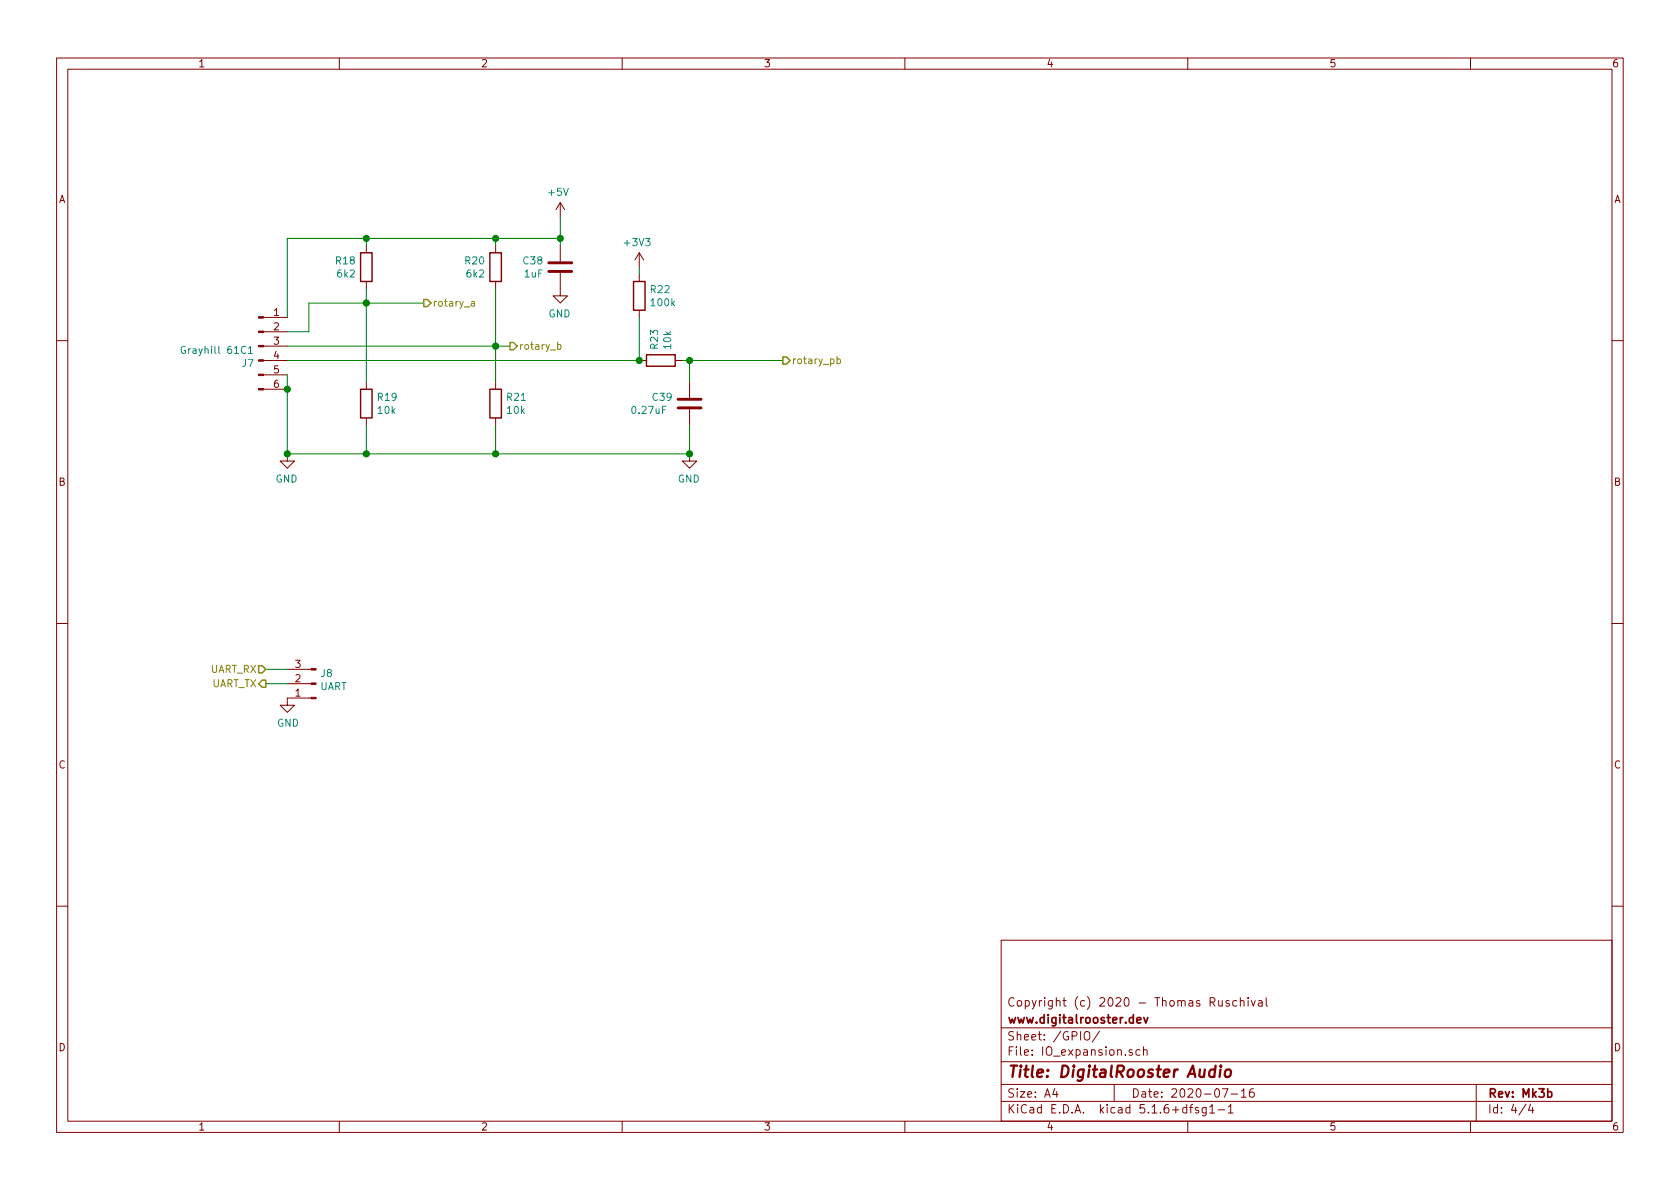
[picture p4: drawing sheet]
<svg xmlns="http://www.w3.org/2000/svg" width="297mm" height="210mm" viewBox="0 0 297 210" stroke-linecap="round" stroke-linejoin="round" font-family="sans-serif">
<g fill="none" stroke="#840000" stroke-width=".18">
<path d="M10 10.3h277v189.9h-277zM12 12.2h273v186.1h-273zM60 10.3v1.9M110 10.3v1.9M160 10.3v1.9M210 10.3v1.9M260 10.3v1.9M99.1 35.8l.7 1.3M99.1 35.8v2.5M99.1 35.8l-.8 1.3M46.6 58.7h4.2M46.6 56.1h4.2"/>
<path d="M64.8 43.4v1.3M64.8 49.8v1.2M87.6 43.4v1.3M87.6 49.8v1.2M99.1 48.3v4h-1.3l1.3 1.3 1.2-1.3h-1.2M99.1 43.4v2.8M113 44.7v2.5M113 48.5v1.3M113 54.9v1.2M113 44.7l.8 1.3M113 44.7l-.7 1.3M10 60.2h2"/>
<path d="M46.6 68.8h4.2M46.6 66.3h4.2M46.6 63.7h4.2M46.6 61.2h4.2M64.8 67.6v1.2M64.8 73.9v1.3M87.6 67.6v1.2M87.6 73.9v1.3M113 63.7h1.3M119.4 63.7h1.2M121.9 67.6v2.8M121.9 72.4v2.8"/>
<path d="M285 60.2h2M50.8 80.3v1.2h-1.3l1.3 1.3 1.3-1.3h-1.3M121.9 80.3v1.2h-1.3l1.3 1.3 1.3-1.3h-1.3M10 110.3h2M50.8 118.4h4.2M285 110.3h2M50.8 120.9h4.2M55 123.4h-4.2v1.3h1.3l-1.3 1.3-1.3-1.3h1.3M10 160.2h2M177 166.3h108v32h-108zM214 177.2l.7-.1 .1-.2v-.3l-.3-.2h-.5v1.5M214.3 177.2l.5 .7"/>
<path d="M215.5 176.9v.9l.4 .1 .2-.1M216.1 176.9v1M217.3 177a.37 .37 0 0 0-.6 .1l.1 .3 .5 .1 .1 .1-.2 .3-.5-.1M218.7 177l-.5-.1-.2 .3v.6l.2 .1 .5-.1M219.3 177.1l.1-.1a.37 .37 0 0 1 .6 .1v.8M219.3 176.4v1.5M220.7 176.4v.2M220.7 176.9v1M221.2 176.9l.4 1 .3-1M222.5 177h.6l.1 .9M223.2 177.3l-.5 .1a.29 .29 0 0 0-.3 .2 .29 .29 0 0 0 .3 .3l.5-.1M223.9 176.4v1.3l.2 .2"/>
<path d="M285 160.2h2M60 198.3v1.9M110 198.3v1.9M160 198.3v1.9M177 194.8h108M177 191.8h108M177 187.8h108M177 181.8h108M186.5 192.5l-.4 1h1M186.8 193v1M191.8 182.6a.49 .49 0 0 1 .5-.2 .49 .49 0 0 1 .4 .5v.5a.5 .5 0 0 1-.5 .5 .5 .5 0 0 1-.5-.5zM194.4 182.3l-1.3 2"/>
<path d="M197 191.8v3M200.2 185.7l-.4-.1-.2 .2 .1 .2 .5 .2v.3h-.6M201.5 185.7l-.4-.1-.3 .3 .2 .6h.5M202.2 185.7l.2-.1 .4 .1v.9M202.2 185.1v1.5M210 198.3v1.9M210.3 195.8h.6M210.9 195.3l-.4 .2v1.3M211.9 195.9l-.4-.1-.2 .2 .1 .3 .5 .1v.3h-.6M213.3 195.8v1.2l-.3 .3h-.4M213.3 195.9l-.5-.1-.3 .3 .1 .6 .2 .1 .5-.1M213.9 195.8l.4-.5v1.5"/>
<path d="M213.9 196.8h.9M215.4 196.3h1.1M216.1 192.5h1l-.6 1.5M217.2 195.8l.4-.5v1.5M217.2 196.8h.8M217.7 193.5h1.1M219.5 193l.4-.5v1.5M219.5 194h.8M221.6 192.5a.59 .59 0 0 0-.7 .7l.1 .7 .2 .1 .5-.1 .1-.5-.2-.2-.4-.1-.3 .3M260 198.3v1.9M261 191.8v6.5M269.8 195.2l-1.2 2"/>
<path d="M270.6 195.2l-.3 1.1h.9M271 195.8v1"/>
</g>
<path d="M202.2 179.9l.4 1 .3-1M201 180.4l.7-.1v-.3l-.5-.1-.2 .2 .1 .7h.6M273.7 193.1l.4-.1 .3 .3-.1 .6-.2 .1-.4-.1" fill="none" stroke="#840000" stroke-width=".3"/>
<path d="M214.8 189.2a.68 .68 0 0 0-1 .3v.6l.1 .2 .2 .1 .6-.1M214.9 188.4l-.2 2M215.8 189.1l-.2 1.3M215.9 188.4l-.1 .2M216.7 189.3a.51 .51 0 0 1 .6-.2 .51 .51 0 0 1 .4 .4l-.1 .6a.54 .54 0 0 1-.5 .4 .54 .54 0 0 1-.6-.4z" fill="none" stroke="#840000" stroke-width=".41"/>
<g fill="#840000" stroke="#840000" stroke-width=".18">
<path d="M45.7 68.7h.9v.3h-.9z"/>
<path d="M45.7 66.2h.9v.2h-.9z"/>
<path d="M45.7 63.6h.9v.3h-.9z"/>
<path d="M45.7 61.1h.9v.2h-.9z"/>
<path d="M45.7 58.5h.9v.3h-.9z"/>
<path d="M45.7 56h.9v.3h-.9z"/>
<path d="M55 118.2h.9v.3h-.9z"/>
<path d="M55 120.8h.9v.2h-.9z"/>
<path d="M55 123.3h.9v.3h-.9z"/>
</g>
<path d="M32.7 61.3a.59 .59 0 0 0-.7 .6 .59 .59 0 0 0 .7 .6l.1-.5h-.2M43.9 61.6l.4-.4v1.3M43.9 62.5h.8" fill="none" stroke="#008484" stroke-width=".18"/>
<path d="M63.8 44.7h2v5.1h-2zM86.6 44.7h2v5.1h-2zM112 49.8h2v5.1h-2zM63.8 68.8h2v5.1h-2zM86.6 68.8h2v5.1h-2zM114.3 62.7h5.1v2.1h-5.1z" fill="none" stroke="#840000" stroke-width=".25"/>
<path d="M97 48h4.1M97 46.5h4.1M119.9 72.1h4.1M119.9 70.6h4.1" fill="none" stroke="#840000" stroke-width=".51"/>
<g fill="none" stroke="#008400" stroke-width=".18">
<path d="M99.1 38.3v5.1M64.8 42.2v1.2M64.8 51v16.6M74.9 53.6h-20.3v5.1h-3.8M87.6 42.2v1.2M87.6 51v16.6M99.1 42.2h-48.3v13.9M113 47.2v1.3M113 56.1v7.6h-62.2M50.8 66.3v14h71.1v-5.1M50.8 61.2h39.4M64.8 75.2v5.1"/>
<path d="M87.6 75.2v5.1M120.6 63.7h17.8M121.9 63.7v3.9M47 118.4h3.8M47 120.9h3.8"/>
</g>
<path d="M74.9 53h.7l.6 .6-.6 .6h-.7zM90.2 60.6h.6l.6 .6-.6 .6h-.6zM138.4 63.1h.7l.6 .6-.6 .7h-.7zM45.7 117.7h.7l.6 .7-.6 .6h-.7zM46.4 120.3h.6v1.2h-.6l-.7-.6z" fill="none" stroke="#848400" stroke-width=".25"/>
<path d="M83.4 53.4h.4l.1 .7M83.9 53.6l-.4 .1-.2 .1 .2 .3h.4M98.6 61l.4-.1 .2 .3-.1 .5h-.5M148 63.5h.4l.2 .2-.1 .6h-.5M148 63v1.3" fill="none" stroke="#848400" stroke-width=".18"/>
<g fill="#008400" stroke="#008400" stroke-width=".25">
<circle cx="87.6" cy="61.2" r=".51"/>
<circle cx="50.8" cy="68.8" r=".51"/>
<circle cx="121.9" cy="63.7" r=".51"/>
<circle cx="64.8" cy="53.6" r=".51"/>
<circle cx="50.8" cy="80.3" r=".51"/>
<circle cx="121.9" cy="80.3" r=".51"/>
<circle cx="64.8" cy="42.2" r=".51"/>
<circle cx="87.6" cy="42.2" r=".51"/>
<circle cx="99.1" cy="42.2" r=".51"/>
<circle cx="113" cy="63.7" r=".51"/>
<circle cx="64.8" cy="80.3" r=".51"/>
<circle cx="87.6" cy="80.3" r=".51"/>
</g>
<text font-size="2.8" fill="#840000" x="178" y="190.5">Title: DigitalRooster Audio</text>
<g font-size="2.1" fill="#840000">
<text x="178" y="178">Copyright (c) 2020 - Thomas Ruschival</text>
<text x="178" y="184">Sheet: /GPIO/</text>
<text x="178" y="181">www.digitalrooster.dev</text>
<text x="178" y="186.7">File: IO_expansion.sch</text>
<text x="178" y="196.9">KiCad E.D.A. kicad 5.1.6+dfsg1-1</text>
<text x="178" y="194.1">Size: A4</text>
<text x="200" y="194.1">Date: 2020-07-16</text>
<text x="263" y="194.1">Rev: Mk3b</text>
<text x="263" y="196.9">Id: 4/4</text>
</g>
<g font-size="1.8" fill="#840000">
<text x="35" y="11.9">1</text>
<text x="85" y="11.9">2</text>
<text x="135" y="11.9">3</text>
<text x="185" y="11.9">4</text>
<text x="235" y="11.9">5</text>
<text x="285" y="11.9">6</text>
<text x="10.4" y="35.9">A</text>
<text x="285.4" y="35.9">A</text>
<text x="48.4" y="55.9">1</text>
<text x="48.4" y="58.4">2</text>
<text x="48.4" y="61">3</text>
<text x="48.4" y="63.5">4</text>
<text x="48.4" y="66">5</text>
<text x="48.4" y="68.6">6</text>
<text x="10.4" y="85.9">B</text>
<text x="285.4" y="85.9">B</text>
<text x="52.2" y="118.1">3</text>
<text x="52.2" y="123.2">1</text>
<text x="52.2" y="120.6">2</text>
<text x="10.4" y="135.9">C</text>
<text x="285.4" y="135.9">C</text>
<text x="10.4" y="185.9">D</text>
<text x="285.4" y="185.9">D</text>
<text x="35" y="199.9">1</text>
<text x="85" y="199.9">2</text>
<text x="135" y="199.9">3</text>
<text x="185" y="199.9">4</text>
<text x="235" y="199.9">5</text>
<text x="285" y="199.9">6</text>
</g>
<g font-size="1.8" fill="#008484">
<text x="97.1" y="34.6">+5V</text>
<text x="59.4" y="46.8">R18</text>
<text x="82.3" y="46.8">R20</text>
<text x="92.6" y="46.8">C38</text>
<text x="110.6" y="43.5">+3V3</text>
<text x="59.7" y="49.1">6k2</text>
<text x="82.6" y="49.1">6k2</text>
<text x="92.8" y="49.1">1uF</text>
<text x="115.1" y="51.8">R22</text>
<text x="97" y="56.1">GND</text>
<text x="115.2" y="54.1">100k</text>
<text x="32.7" y="62.6">Grayhill 61C1</text>
<text x="42.9" y="64.9">J7</text>
<text x="116.4" y="61.7" transform="rotate(-90 116.4 61.7)">R23</text>
<text x="118.7" y="61.6" transform="rotate(-90 118.7 61.6)">10k</text>
<text x="66.8" y="70.9">R19</text>
<text x="89.7" y="70.9">R21</text>
<text x="115.4" y="70.9">C39</text>
<text x="66.9" y="73.2">10k</text>
<text x="89.7" y="73.2">10k</text>
<text x="112.1" y="73.2">0.27uF</text>
<text x="48.7" y="85.3">GND</text>
<text x="119.8" y="85.3">GND</text>
<text x="56.8" y="119.7">J8</text>
<text x="56.5" y="122">UART</text>
<text x="49" y="128.5">GND</text>
</g>
<g font-size="1.8" fill="#848400">
<text x="76.5" y="54.2">rotary_a</text>
<text x="91.7" y="61.8">rotary_b</text>
<text x="140" y="64.4">rotary_pb</text>
<text x="37.1" y="119">UART_RX</text>
<text x="37.3" y="121.5">UART_TX</text>
</g>
</svg>
